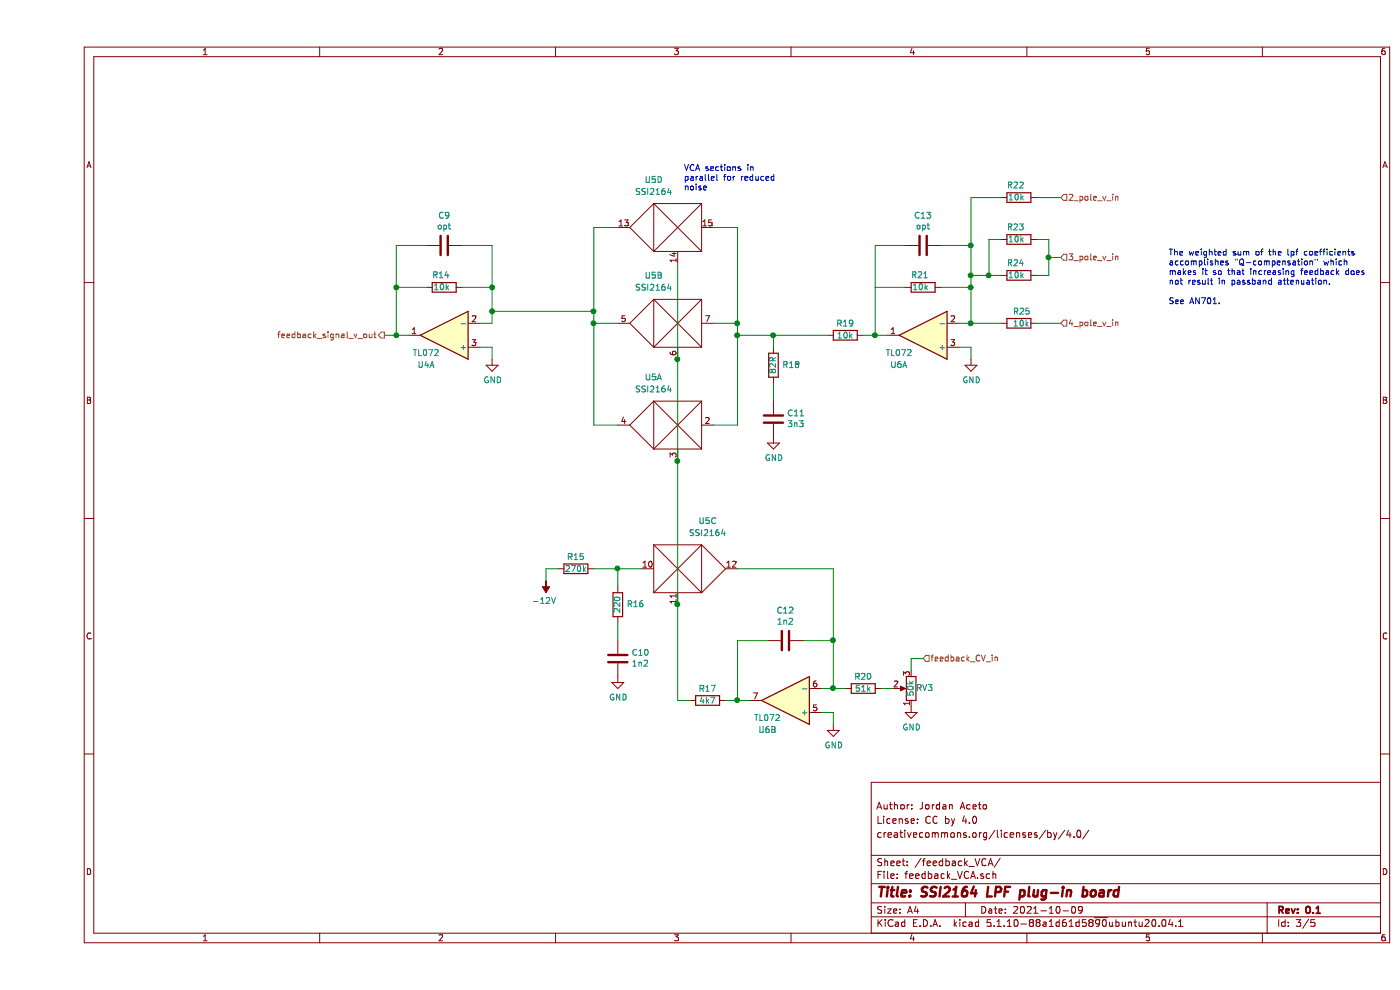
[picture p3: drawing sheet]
EESchema Schematic File Version 4
EELAYER 30 0
EELAYER END
$Descr A4 11693 8268
encoding utf-8
Sheet 3 5
Title "SSI2164 LPF plug-in board"
Date "2021-10-09"
Rev "0.1"
Comp ""
Comment1 "creativecommons.org/licenses/by/4.0/"
Comment2 "License: CC by 4.0"
Comment3 "Author: Jordan Aceto"
Comment4 ""
$EndDescr
Text Notes 9450 2550 0    50   ~ 0
The weighted sum of the lpf coefficients\naccomplishes "Q-compensation" which\nmakes it so that increasing feedback does\nnot result in passband attenuation.\n\nSee AN701.
Text HLabel 2900 2800 0    50   Output ~ 0
feedback_signal_v_out
Wire Wire Line
	5850 2800 5850 2700
Connection ~ 5850 2800
Wire Wire Line
	6150 2800 5850 2800
Wire Wire Line
	6150 2900 6150 2800
Wire Wire Line
	6150 3350 6150 3200
$Comp
L power:GND #PWR?
U 1 1
P 6150 3650
AR Path="/5EE91CC9/61412FF3" Ref="#PWR?"  Part="1" 
AR Path="/61412FF3" Ref="#PWR?"  Part="1" 
AR Path="/5F0B7B01/61412FF3" Ref="#PWR018"  Part="1" 
F 0 "#PWR018" H 6150 3400 50  0001 C CNN
F 1 "GND" H 6155 3477 50  0000 C CNN
F 2 "" H 6150 3650 50  0001 C CNN
F 3 "" H 6150 3650 50  0001 C CNN
	1    6150 3650
	1    0    0    -1  
$EndComp
$Comp
L Device:C C11
U 1 1
P 6150 3500
F 0 "C11" H 6035 3454 50  0000 R CNN
F 1 "3n3" H 6035 3545 50  0000 R CNN
F 2 "Capacitor_SMD:C_0603_1608Metric" H 6188 3350 50  0001 C CNN
F 3 "~" H 6150 3500 50  0001 C CNN
	1    6150 3500
	-1   0    0    1   
$EndComp
$Comp
L Device:R R18
U 1 1
P 6150 3050
F 0 "R18" H 6000 3050 50  0000 C CNN
F 1 "82R" V 6150 3050 50  0000 C CNN
F 2 "Resistor_SMD:R_0603_1608Metric" V 6080 3050 50  0001 C CNN
F 3 "~" H 6150 3050 50  0001 C CNN
	1    6150 3050
	-1   0    0    1   
$EndComp
Connection ~ 5350 3000
Wire Wire Line
	5350 3000 5350 2200
Connection ~ 5350 3850
Wire Wire Line
	5350 3850 5350 3000
Connection ~ 5350 5050
Wire Wire Line
	5350 5050 5350 3850
Wire Wire Line
	4650 2700 4650 2600
Connection ~ 4650 2700
Wire Wire Line
	4850 2700 4650 2700
Wire Wire Line
	4650 1900 4850 1900
Wire Wire Line
	4650 3550 4650 2700
Wire Wire Line
	4850 3550 4650 3550
Wire Wire Line
	5850 2700 5850 1900
Connection ~ 5850 2700
Wire Wire Line
	5650 2700 5850 2700
Wire Wire Line
	5850 1900 5650 1900
Wire Wire Line
	5850 3550 5850 2800
Wire Wire Line
	5650 3550 5850 3550
$Comp
L lpf_parts:SSM2164 U5
U 4 1
P 5350 1900
F 0 "U5" H 5550 2300 50  0000 C CNN
F 1 "SSI2164" H 5550 2200 50  0000 C CNN
F 2 "Package_SO:SOIC-16_3.9x9.9mm_P1.27mm" H 5450 2100 50  0001 C CNN
F 3 "" H 5450 2100 50  0001 C CNN
	4    5350 1900
	-1   0    0    -1  
$EndComp
$Comp
L lpf_parts:SSM2164 U5
U 2 1
P 5350 2700
F 0 "U5" H 5550 3100 50  0000 C CNN
F 1 "SSI2164" H 5550 3000 50  0000 C CNN
F 2 "Package_SO:SOIC-16_3.9x9.9mm_P1.27mm" H 5450 2900 50  0001 C CNN
F 3 "" H 5450 2900 50  0001 C CNN
	2    5350 2700
	-1   0    0    -1  
$EndComp
$Comp
L lpf_parts:SSM2164 U5
U 1 1
P 5350 3550
F 0 "U5" H 5550 3950 50  0000 C CNN
F 1 "SSI2164" H 5550 3850 50  0000 C CNN
F 2 "Package_SO:SOIC-16_3.9x9.9mm_P1.27mm" H 5450 3750 50  0001 C CNN
F 3 "" H 5450 3750 50  0001 C CNN
	1    5350 3550
	-1   0    0    -1  
$EndComp
Wire Wire Line
	4250 4750 4350 4750
Wire Wire Line
	4250 4850 4250 4750
$Comp
L power:-12V #PWR016
U 1 1
P 4250 4850
F 0 "#PWR016" H 4250 4950 50  0001 C CNN
F 1 "-12V" H 4265 5023 50  0000 C CNN
F 2 "" H 4250 4850 50  0001 C CNN
F 3 "" H 4250 4850 50  0001 C CNN
	1    4250 4850
	-1   0    0    1   
$EndComp
Wire Wire Line
	4850 4750 5050 4750
Connection ~ 4850 4750
Wire Wire Line
	4850 4900 4850 4750
Wire Wire Line
	4850 5350 4850 5200
$Comp
L power:GND #PWR?
U 1 1
P 4850 5650
AR Path="/5EE91CC9/613A5692" Ref="#PWR?"  Part="1" 
AR Path="/613A5692" Ref="#PWR?"  Part="1" 
AR Path="/5F0B7B01/613A5692" Ref="#PWR017"  Part="1" 
F 0 "#PWR017" H 4850 5400 50  0001 C CNN
F 1 "GND" H 4855 5477 50  0000 C CNN
F 2 "" H 4850 5650 50  0001 C CNN
F 3 "" H 4850 5650 50  0001 C CNN
	1    4850 5650
	1    0    0    -1  
$EndComp
$Comp
L Device:C C10
U 1 1
P 4850 5500
F 0 "C10" H 4735 5454 50  0000 R CNN
F 1 "1n2" H 4735 5545 50  0000 R CNN
F 2 "Capacitor_SMD:C_0603_1608Metric" H 4888 5350 50  0001 C CNN
F 3 "~" H 4850 5500 50  0001 C CNN
	1    4850 5500
	-1   0    0    1   
$EndComp
$Comp
L Device:R R16
U 1 1
P 4850 5050
F 0 "R16" H 4700 5050 50  0000 C CNN
F 1 "220" V 4850 5050 50  0000 C CNN
F 2 "Resistor_SMD:R_0603_1608Metric" V 4780 5050 50  0001 C CNN
F 3 "~" H 4850 5050 50  0001 C CNN
	1    4850 5050
	-1   0    0    1   
$EndComp
Wire Wire Line
	4650 4750 4850 4750
$Comp
L Device:R R15
U 1 1
P 4500 4750
F 0 "R15" V 4400 4750 50  0000 C CNN
F 1 "270k" V 4500 4750 50  0000 C CNN
F 2 "Resistor_SMD:R_0603_1608Metric" V 4430 4750 50  0001 C CNN
F 3 "~" H 4500 4750 50  0001 C CNN
	1    4500 4750
	0    1    1    0   
$EndComp
Connection ~ 6650 5350
Wire Wire Line
	6650 4750 5850 4750
Wire Wire Line
	6650 5350 6650 4750
Wire Wire Line
	5350 5850 5450 5850
Wire Wire Line
	5350 5050 5350 5850
Wire Wire Line
	6650 5750 6750 5750
Wire Wire Line
	7050 5750 7150 5750
Wire Wire Line
	7300 5500 7300 5600
Wire Wire Line
	7400 5500 7300 5500
Connection ~ 5850 5850
Wire Wire Line
	5750 5850 5850 5850
$Comp
L Device:R R17
U 1 1
P 5600 5850
F 0 "R17" V 5500 5850 50  0000 C CNN
F 1 "4k7" V 5600 5850 50  0000 C CNN
F 2 "Resistor_SMD:R_0603_1608Metric" V 5530 5850 50  0001 C CNN
F 3 "~" H 5600 5850 50  0001 C CNN
	1    5600 5850
	0    1    1    0   
$EndComp
Connection ~ 6650 5750
Text HLabel 7400 5500 2    50   Input ~ 0
feedback_CV_in
$Comp
L Device:R R20
U 1 1
P 6900 5750
F 0 "R20" V 6800 5750 50  0000 C CNN
F 1 "51k" V 6900 5750 50  0000 C CNN
F 2 "Resistor_SMD:R_0603_1608Metric" V 6830 5750 50  0001 C CNN
F 3 "~" H 6900 5750 50  0001 C CNN
	1    6900 5750
	0    1    1    0   
$EndComp
$Comp
L power:GND #PWR020
U 1 1
P 7300 5900
F 0 "#PWR020" H 7300 5650 50  0001 C CNN
F 1 "GND" H 7305 5727 50  0000 C CNN
F 2 "" H 7300 5900 50  0001 C CNN
F 3 "" H 7300 5900 50  0001 C CNN
	1    7300 5900
	1    0    0    -1  
$EndComp
$Comp
L Device:R_POT RV3
U 1 1
P 7300 5750
F 0 "RV3" H 7185 5750 50  0000 C CNN
F 1 "50k" V 7300 5750 50  0000 C CNN
F 2 "Potentiometer_THT:Potentiometer_Bourns_3296W_Vertical" H 7300 5750 50  0001 C CNN
F 3 "~" H 7300 5750 50  0001 C CNN
	1    7300 5750
	-1   0    0    1   
$EndComp
Wire Wire Line
	6650 5950 6550 5950
Wire Wire Line
	6650 6050 6650 5950
$Comp
L power:GND #PWR?
U 1 1
P 6650 6050
AR Path="/5EE91CC9/61345AAE" Ref="#PWR?"  Part="1" 
AR Path="/61345AAE" Ref="#PWR?"  Part="1" 
AR Path="/5F0B7B01/61345AAE" Ref="#PWR019"  Part="1" 
F 0 "#PWR019" H 6650 5800 50  0001 C CNN
F 1 "GND" H 6655 5877 50  0000 C CNN
F 2 "" H 6650 6050 50  0001 C CNN
F 3 "" H 6650 6050 50  0001 C CNN
	1    6650 6050
	1    0    0    -1  
$EndComp
Wire Wire Line
	5850 5350 6100 5350
Wire Wire Line
	5850 5850 5850 5350
Wire Wire Line
	5950 5850 5850 5850
Wire Wire Line
	6650 5350 6400 5350
Wire Wire Line
	6650 5750 6650 5350
Wire Wire Line
	6550 5750 6650 5750
$Comp
L Device:C C12
U 1 1
P 6250 5350
F 0 "C12" V 5998 5350 50  0000 C CNN
F 1 "1n2" V 6089 5350 50  0000 C CNN
F 2 "Capacitor_SMD:C_0603_1608Metric" H 6288 5200 50  0001 C CNN
F 3 "~" H 6250 5350 50  0001 C CNN
	1    6250 5350
	0    1    1    0   
$EndComp
$Comp
L lpf_parts:SSM2164 U5
U 3 1
P 5350 4750
F 0 "U5" H 5600 5150 50  0000 C CNN
F 1 "SSI2164" H 5600 5050 50  0000 C CNN
F 2 "Package_SO:SOIC-16_3.9x9.9mm_P1.27mm" H 5450 4950 50  0001 C CNN
F 3 "" H 5450 4950 50  0001 C CNN
	3    5350 4750
	1    0    0    -1  
$EndComp
$Comp
L Amplifier_Operational:TL072 U?
U 1 1
P 7400 2800
AR Path="/5EE91CC9/5F0C0920" Ref="U?"  Part="1" 
AR Path="/5F0C0920" Ref="U?"  Part="1" 
AR Path="/5F0B7B01/5F0C0920" Ref="U6"  Part="1" 
F 0 "U6" H 7600 3050 50  0000 C CNN
F 1 "TL072" H 7600 2950 50  0000 C CNN
F 2 "Package_SO:SOIC-8_3.9x4.9mm_P1.27mm" H 7400 2800 50  0001 C CNN
F 3 "http://www.ti.com/lit/ds/symlink/tl071.pdf" H 7400 2800 50  0001 C CNN
	1    7400 2800
	-1   0    0    1   
$EndComp
Wire Wire Line
	7000 2800 6900 2800
$Comp
L Device:R R?
U 1 1
P 8200 1650
AR Path="/5EE91CC9/5F0C0902" Ref="R?"  Part="1" 
AR Path="/5F0C0902" Ref="R?"  Part="1" 
AR Path="/5F0B7B01/5F0C0902" Ref="R22"  Part="1" 
F 0 "R22" V 8300 1600 50  0000 L CNN
F 1 "10k" V 8200 1600 50  0000 L CNN
F 2 "Resistor_SMD:R_0603_1608Metric" V 8130 1650 50  0001 C CNN
F 3 "~" H 8200 1650 50  0001 C CNN
	1    8200 1650
	0    -1   -1   0   
$EndComp
$Comp
L Device:R R?
U 1 1
P 8200 2300
AR Path="/5EE91CC9/5F0C092A" Ref="R?"  Part="1" 
AR Path="/5F0C092A" Ref="R?"  Part="1" 
AR Path="/5F0B7B01/5F0C092A" Ref="R24"  Part="1" 
F 0 "R24" V 8300 2250 50  0000 L CNN
F 1 "10k" V 8200 2250 50  0000 L CNN
F 2 "Resistor_SMD:R_0603_1608Metric" V 8130 2300 50  0001 C CNN
F 3 "~" H 8200 2300 50  0001 C CNN
	1    8200 2300
	0    -1   -1   0   
$EndComp
$Comp
L Device:R R?
U 1 1
P 8200 2700
AR Path="/5EE91CC9/5F0C08FC" Ref="R?"  Part="1" 
AR Path="/5F0C08FC" Ref="R?"  Part="1" 
AR Path="/5F0B7B01/5F0C08FC" Ref="R25"  Part="1" 
F 0 "R25" V 8100 2650 50  0000 L CNN
F 1 "10k" V 8200 2650 50  0000 L CNN
F 2 "Resistor_SMD:R_0603_1608Metric" V 8130 2700 50  0001 C CNN
F 3 "~" H 8200 2700 50  0001 C CNN
	1    8200 2700
	0    1    1    0   
$EndComp
Connection ~ 7000 2800
$Comp
L Device:R R?
U 1 1
P 7400 2400
AR Path="/5EE91CC9/5F0E3586" Ref="R?"  Part="1" 
AR Path="/5F0E3586" Ref="R?"  Part="1" 
AR Path="/5F0B7B01/5F0E3586" Ref="R21"  Part="1" 
F 0 "R21" V 7500 2350 50  0000 L CNN
F 1 "10k" V 7400 2350 50  0000 L CNN
F 2 "Resistor_SMD:R_0603_1608Metric" V 7330 2400 50  0001 C CNN
F 3 "~" H 7400 2400 50  0001 C CNN
	1    7400 2400
	0    -1   -1   0   
$EndComp
$Comp
L Amplifier_Operational:TL072 U6
U 2 1
P 6250 5850
F 0 "U6" H 6400 6100 50  0000 C CNN
F 1 "TL072" H 6400 6000 50  0000 C CNN
F 2 "Package_SO:SOIC-8_3.9x4.9mm_P1.27mm" H 6250 5850 50  0001 C CNN
F 3 "http://www.ti.com/lit/ds/symlink/tl071.pdf" H 6250 5850 50  0001 C CNN
	2    6250 5850
	-1   0    0    1   
$EndComp
Text HLabel 8550 2700 2    50   Input ~ 0
4_pole_v_in
Text HLabel 8550 2150 2    50   Input ~ 0
3_pole_v_in
Text HLabel 8550 1650 2    50   Input ~ 0
2_pole_v_in
Connection ~ 7800 2300
Wire Wire Line
	7800 1650 7800 2050
Wire Wire Line
	8050 1650 7800 1650
Wire Wire Line
	8050 2300 7950 2300
Wire Wire Line
	7000 2400 7000 2800
Wire Wire Line
	7250 2400 7000 2400
Wire Wire Line
	7550 2400 7800 2400
Wire Wire Line
	7800 2400 7800 2700
Connection ~ 7800 2400
Wire Wire Line
	7800 2700 7700 2700
Connection ~ 7800 2700
Wire Wire Line
	7800 2300 7800 2400
Wire Wire Line
	8050 2700 7800 2700
Wire Wire Line
	7100 2800 7000 2800
Wire Wire Line
	7800 2900 7700 2900
Wire Wire Line
	7800 3000 7800 2900
$Comp
L power:GND #PWR?
U 1 1
P 7800 3000
AR Path="/5EE91CC9/5F0C08F3" Ref="#PWR?"  Part="1" 
AR Path="/5F0C08F3" Ref="#PWR?"  Part="1" 
AR Path="/5F0B7B01/5F0C08F3" Ref="#PWR021"  Part="1" 
F 0 "#PWR021" H 7800 2750 50  0001 C CNN
F 1 "GND" H 7805 2827 50  0000 C CNN
F 2 "" H 7800 3000 50  0001 C CNN
F 3 "" H 7800 3000 50  0001 C CNN
	1    7800 3000
	1    0    0    -1  
$EndComp
Wire Wire Line
	3000 2800 2900 2800
Connection ~ 3000 2800
$Comp
L Amplifier_Operational:TL072 U4
U 1 1
P 3400 2800
F 0 "U4" H 3550 3050 50  0000 C CNN
F 1 "TL072" H 3550 2950 50  0000 C CNN
F 2 "Package_SO:SOIC-8_3.9x4.9mm_P1.27mm" H 3400 2800 50  0001 C CNN
F 3 "http://www.ti.com/lit/ds/symlink/tl071.pdf" H 3400 2800 50  0001 C CNN
	1    3400 2800
	-1   0    0    1   
$EndComp
Wire Wire Line
	3000 2400 3000 2800
Wire Wire Line
	3250 2400 3000 2400
Wire Wire Line
	3550 2400 3800 2400
Wire Wire Line
	3800 2400 3800 2600
Wire Wire Line
	3800 2700 3700 2700
Wire Wire Line
	3100 2800 3000 2800
Wire Wire Line
	3800 2900 3700 2900
Wire Wire Line
	3800 3000 3800 2900
$Comp
L power:GND #PWR?
U 1 1
P 3800 3000
AR Path="/5EE91CC9/615209B6" Ref="#PWR?"  Part="1" 
AR Path="/615209B6" Ref="#PWR?"  Part="1" 
AR Path="/5F0B7B01/615209B6" Ref="#PWR015"  Part="1" 
F 0 "#PWR015" H 3800 2750 50  0001 C CNN
F 1 "GND" H 3805 2827 50  0000 C CNN
F 2 "" H 3800 3000 50  0001 C CNN
F 3 "" H 3800 3000 50  0001 C CNN
	1    3800 3000
	1    0    0    -1  
$EndComp
$Comp
L Device:C C9
U 1 1
P 3400 2050
F 0 "C9" V 3148 2050 50  0000 C CNN
F 1 "opt" V 3239 2050 50  0000 C CNN
F 2 "Capacitor_SMD:C_0805_2012Metric" H 3438 1900 50  0001 C CNN
F 3 "~" H 3400 2050 50  0001 C CNN
	1    3400 2050
	0    1    1    0   
$EndComp
Wire Wire Line
	3250 2050 3000 2050
Wire Wire Line
	3000 2050 3000 2400
Connection ~ 3000 2400
Wire Wire Line
	3550 2050 3800 2050
Wire Wire Line
	3800 2050 3800 2400
Connection ~ 3800 2400
Wire Wire Line
	6150 2800 6600 2800
Connection ~ 6150 2800
Wire Wire Line
	3800 2600 4650 2600
Connection ~ 3800 2600
Wire Wire Line
	3800 2600 3800 2700
Connection ~ 4650 2600
Wire Wire Line
	4650 2600 4650 1900
Text Notes 5400 1600 0    50   ~ 0
VCA sections in\nparallel for reduced\nnoise
$Comp
L Device:C C13
U 1 1
P 7400 2050
F 0 "C13" V 7148 2050 50  0000 C CNN
F 1 "opt" V 7239 2050 50  0000 C CNN
F 2 "Capacitor_SMD:C_0805_2012Metric" H 7438 1900 50  0001 C CNN
F 3 "~" H 7400 2050 50  0001 C CNN
	1    7400 2050
	0    1    1    0   
$EndComp
Wire Wire Line
	7250 2050 7000 2050
Wire Wire Line
	7000 2050 7000 2400
Wire Wire Line
	7550 2050 7800 2050
Wire Wire Line
	7800 2050 7800 2300
Connection ~ 7800 2050
$Comp
L Device:R R?
U 1 1
P 3400 2400
AR Path="/5EE91CC9/6152099B" Ref="R?"  Part="1" 
AR Path="/6152099B" Ref="R?"  Part="1" 
AR Path="/5F0B7B01/6152099B" Ref="R14"  Part="1" 
F 0 "R14" V 3500 2350 50  0000 L CNN
F 1 "10k" V 3400 2350 50  0000 L CNN
F 2 "Resistor_SMD:R_0603_1608Metric" V 3330 2400 50  0001 C CNN
F 3 "~" H 3400 2400 50  0001 C CNN
	1    3400 2400
	0    -1   -1   0   
$EndComp
$Comp
L Device:R R19
U 1 1
P 6750 2800
F 0 "R19" V 6650 2800 50  0000 C CNN
F 1 "10k" V 6750 2800 50  0000 C CNN
F 2 "Resistor_SMD:R_0603_1608Metric" V 6680 2800 50  0001 C CNN
F 3 "~" H 6750 2800 50  0001 C CNN
	1    6750 2800
	0    1    1    0   
$EndComp
$Comp
L Device:R R?
U 1 1
P 8200 2000
AR Path="/5EE91CC9/613ED251" Ref="R?"  Part="1" 
AR Path="/613ED251" Ref="R?"  Part="1" 
AR Path="/5F0B7B01/613ED251" Ref="R23"  Part="1" 
F 0 "R23" V 8300 1950 50  0000 L CNN
F 1 "10k" V 8200 1950 50  0000 L CNN
F 2 "Resistor_SMD:R_0603_1608Metric" V 8130 2000 50  0001 C CNN
F 3 "~" H 8200 2000 50  0001 C CNN
	1    8200 2000
	0    -1   -1   0   
$EndComp
Wire Wire Line
	8350 1650 8550 1650
Wire Wire Line
	8550 2700 8350 2700
Wire Wire Line
	8350 2300 8450 2300
Wire Wire Line
	8450 2300 8450 2150
Wire Wire Line
	8450 2000 8350 2000
Wire Wire Line
	8450 2150 8550 2150
Connection ~ 8450 2150
Wire Wire Line
	8450 2150 8450 2000
Wire Wire Line
	8050 2000 7950 2000
Wire Wire Line
	7950 2000 7950 2300
Connection ~ 7950 2300
Wire Wire Line
	7950 2300 7800 2300
$EndSCHEMATC
